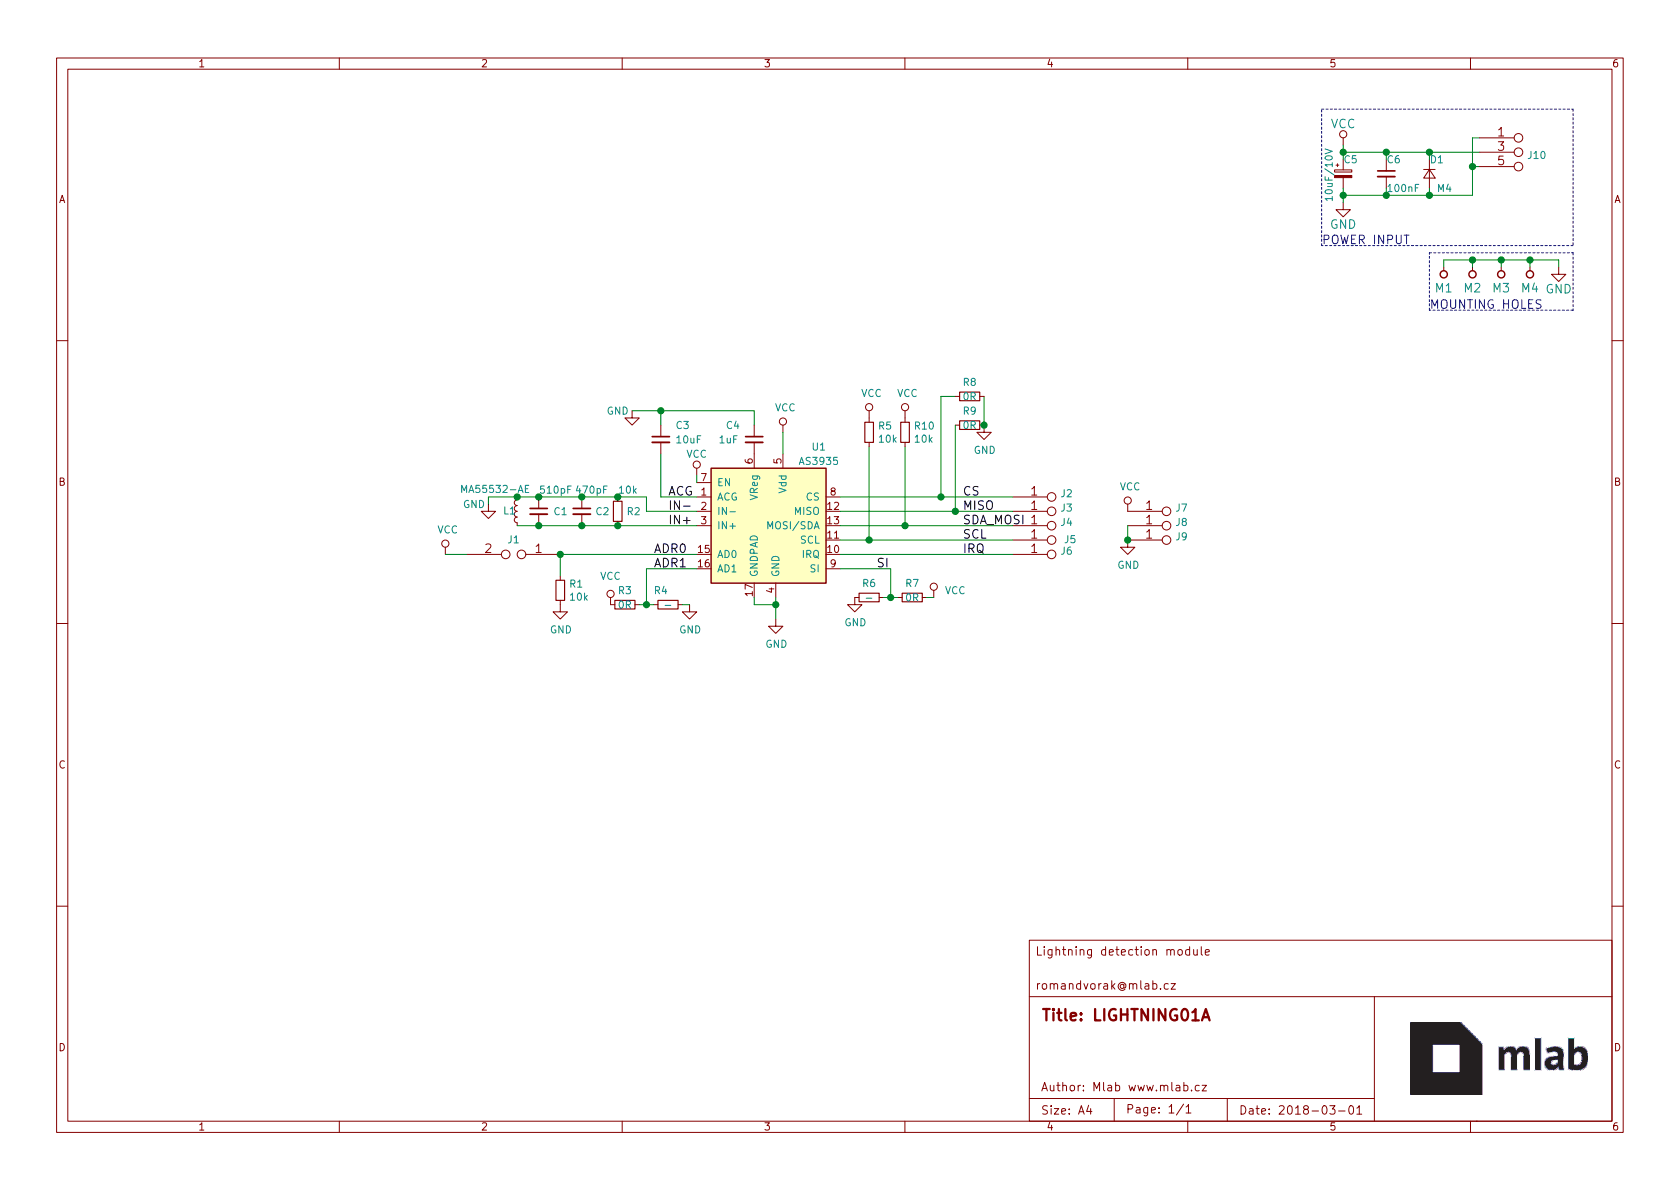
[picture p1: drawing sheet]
EESchema Schematic File Version 5
LIBS:LIGHTNING01A-cache
EELAYER 30 0
EELAYER END
$Descr A4 11693 8268
encoding utf-8
Sheet 1 1
Title "LIGHTNING01A"
Date "2018-03-01"
Rev "01A"
Comp "Mlab www.mlab.cz"
Comment1 "Lightning detection module"
Comment2 ""
Comment3 "romandvorak@mlab.cz"
Comment4 "Open-source"
$EndDescr
$Comp
L power:VCC #PWR015
U 1 1
P 9350 1000
F 0 "#PWR015" H 9350 850 60  0001 C CNN
F 1 "VCC" H 9350 1150 60  0000 C CNN
F 2 "" H 9350 1000 60  0000 C CNN
F 3 "" H 9350 1000 60  0000 C CNN
	1    9350 1000
	1    0    0    -1  
$EndComp
$Comp
L power:GND #PWR016
U 1 1
P 9350 1400
F 0 "#PWR016" H 9350 1150 60  0001 C CNN
F 1 "GND" H 9350 1250 60  0000 C CNN
F 2 "" H 9350 1400 60  0000 C CNN
F 3 "" H 9350 1400 60  0000 C CNN
	1    9350 1400
	1    0    0    -1  
$EndComp
Text Notes 9200 1700 0    60   ~ 0
POWER INPUT
$Comp
L LIGHTNING01A-rescue:HOLE-MLAB_MECHANICAL M1
U 1 1
P 10050 1900
F 0 "M1" V 9950 1900 60  0000 C CNN
F 1 "HOLE" H 10050 1800 60  0001 C CNN
F 2 "Mlab_Mechanical:MountingHole_3mm" H 10050 1900 60  0001 C CNN
F 3 "" H 10050 1900 60  0000 C CNN
	1    10050 1900
	0    -1   -1   0   
$EndComp
$Comp
L LIGHTNING01A-rescue:HOLE-MLAB_MECHANICAL M2
U 1 1
P 10250 1900
F 0 "M2" V 10150 1900 60  0000 C CNN
F 1 "HOLE" H 10250 1800 60  0001 C CNN
F 2 "Mlab_Mechanical:MountingHole_3mm" H 10250 1900 60  0001 C CNN
F 3 "" H 10250 1900 60  0000 C CNN
	1    10250 1900
	0    -1   -1   0   
$EndComp
$Comp
L LIGHTNING01A-rescue:HOLE-MLAB_MECHANICAL M3
U 1 1
P 10450 1900
F 0 "M3" V 10350 1900 60  0000 C CNN
F 1 "HOLE" H 10450 1800 60  0001 C CNN
F 2 "Mlab_Mechanical:MountingHole_3mm" H 10450 1900 60  0001 C CNN
F 3 "" H 10450 1900 60  0000 C CNN
	1    10450 1900
	0    -1   -1   0   
$EndComp
$Comp
L LIGHTNING01A-rescue:HOLE-MLAB_MECHANICAL M4
U 1 1
P 10650 1900
F 0 "M4" V 10550 1900 60  0000 C CNN
F 1 "HOLE" H 10650 1800 60  0001 C CNN
F 2 "Mlab_Mechanical:MountingHole_3mm" H 10650 1900 60  0001 C CNN
F 3 "" H 10650 1900 60  0000 C CNN
	1    10650 1900
	0    -1   -1   0   
$EndComp
$Comp
L power:GND #PWR017
U 1 1
P 10850 1850
F 0 "#PWR017" H 10850 1600 60  0001 C CNN
F 1 "GND" H 10850 1700 60  0000 C CNN
F 2 "" H 10850 1850 60  0000 C CNN
F 3 "" H 10850 1850 60  0000 C CNN
	1    10850 1850
	1    0    0    -1  
$EndComp
Wire Wire Line
	10850 1850 10850 1800
Wire Wire Line
	10850 1800 10650 1800
Wire Wire Line
	10050 1800 10050 1850
Wire Wire Line
	10250 1850 10250 1800
Connection ~ 10250 1800
Wire Wire Line
	10450 1850 10450 1800
Connection ~ 10450 1800
Wire Wire Line
	10650 1850 10650 1800
Connection ~ 10650 1800
Wire Notes Line
	9950 1750 10950 1750
Wire Notes Line
	10950 1750 10950 2150
Wire Notes Line
	10950 2150 9950 2150
Wire Notes Line
	9950 2150 9950 1750
Text Notes 9950 2150 0    60   ~ 0
MOUNTING HOLES
$Comp
L Device:D_Small D1
U 1 1
P 9950 1200
F 0 "D1" V 9850 1200 50  0000 R CNN
F 1 "M4" V 10050 1150 50  0000 R CNN
F 2 "Mlab_D:Diode-MELF_Standard" V 9950 1200 60  0001 C CNN
F 3 "" V 9950 1200 60  0000 C CNN
	1    9950 1200
	0    -1   1    0   
$EndComp
$Comp
L Device:C_Small C6
U 1 1
P 9650 1200
F 0 "C6" H 9650 1300 50  0000 L CNN
F 1 "100nF" H 9650 1100 50  0000 L CNN
F 2 "Mlab_R:SMD-0805" H 9650 1200 60  0001 C CNN
F 3 "" H 9650 1200 60  0000 C CNN
	1    9650 1200
	1    0    0    -1  
$EndComp
$Comp
L Device:CP_Small C5
U 1 1
P 9350 1200
F 0 "C5" H 9350 1300 50  0000 L CNN
F 1 "10uF/10V" V 9250 1000 50  0000 L CNN
F 2 "Mlab_R:SMD-0805" H 9350 1200 60  0001 C CNN
F 3 "" H 9350 1200 60  0000 C CNN
	1    9350 1200
	1    0    0    -1  
$EndComp
Wire Wire Line
	10300 1050 9950 1050
Wire Wire Line
	9350 1000 9350 1050
Connection ~ 9350 1050
Wire Wire Line
	9650 1100 9650 1050
Connection ~ 9650 1050
Wire Wire Line
	9950 1100 9950 1050
Connection ~ 9950 1050
Wire Wire Line
	10300 950  10250 950 
Wire Wire Line
	10250 950  10250 1150
Wire Wire Line
	10250 1350 9950 1350
Wire Wire Line
	9350 1300 9350 1350
Connection ~ 9350 1350
Wire Wire Line
	9650 1300 9650 1350
Connection ~ 9650 1350
Wire Wire Line
	9950 1300 9950 1350
Connection ~ 9950 1350
Wire Wire Line
	10300 1150 10250 1150
Connection ~ 10250 1150
Wire Notes Line
	10950 750  10950 1700
Wire Notes Line
	10950 1700 9200 1700
Wire Notes Line
	9200 1700 9200 750 
Wire Notes Line
	9200 750  10950 750 
Wire Wire Line
	10250 1800 10050 1800
Wire Wire Line
	10450 1800 10250 1800
Wire Wire Line
	10650 1800 10450 1800
Wire Wire Line
	9350 1050 9350 1100
Wire Wire Line
	9650 1050 9350 1050
Wire Wire Line
	9950 1050 9650 1050
Wire Wire Line
	9350 1350 9350 1400
Wire Wire Line
	9650 1350 9350 1350
Wire Wire Line
	9950 1350 9650 1350
Wire Wire Line
	10250 1150 10250 1350
$Comp
L LIGHTNING01A-rescue:AS3935-MLAB_IO U1
U 1 1
P 5350 3650
F 0 "U1" H 5700 4200 50  0000 C CNN
F 1 "AS3935" H 5700 4100 50  0000 C CNN
F 2 "Mlab_IO:MLPQ-16" H 6150 4550 50  0001 C CNN
F 3 "http://ams.com/eng/content/download/249847/974777/143418" H 5250 3650 50  0001 C CNN
F 4 "AS3935" H 5350 3650 50  0001 C CNN "comp"
	1    5350 3650
	1    0    0    -1  
$EndComp
$Comp
L Device:C_Small C2
U 1 1
P 4050 3550
F 0 "C2" H 4142 3550 50  0000 L CNN
F 1 "470pF" H 4000 3700 50  0000 L CNN
F 2 "Mlab_R:SMD-0805" H 4050 3550 50  0001 C CNN
F 3 "~" H 4050 3550 50  0001 C CNN
	1    4050 3550
	1    0    0    -1  
$EndComp
$Comp
L Device:R_Small R2
U 1 1
P 4300 3550
F 0 "R2" H 4359 3550 50  0000 L CNN
F 1 "10k" H 4300 3700 50  0000 L CNN
F 2 "Mlab_R:SMD-0805" H 4300 3550 50  0001 C CNN
F 3 "~" H 4300 3550 50  0001 C CNN
	1    4300 3550
	1    0    0    -1  
$EndComp
$Comp
L Device:L_Small L1
U 1 1
P 3600 3550
F 0 "L1" H 3700 3550 50  0000 R CNN
F 1 "MA55532-AE" H 4000 3400 50  0000 R CNN
F 2 "Mlab_L:Coilcraft_MA5532-AE_RFID" H 3600 3550 50  0001 C CNN
F 3 "~" H 3600 3550 50  0001 C CNN
	1    3600 3550
	-1   0    0    1   
$EndComp
$Comp
L power:GND #PWR05
U 1 1
P 4800 4200
F 0 "#PWR05" H 4800 3950 50  0001 C CNN
F 1 "GND" H 4805 4027 50  0000 C CNN
F 2 "" H 4800 4200 50  0001 C CNN
F 3 "" H 4800 4200 50  0001 C CNN
	1    4800 4200
	1    0    0    -1  
$EndComp
$Comp
L power:GND #PWR02
U 1 1
P 3900 4200
F 0 "#PWR02" H 3900 3950 50  0001 C CNN
F 1 "GND" H 3905 4027 50  0000 C CNN
F 2 "" H 3900 4200 50  0001 C CNN
F 3 "" H 3900 4200 50  0001 C CNN
	1    3900 4200
	1    0    0    -1  
$EndComp
$Comp
L power:VCC #PWR03
U 1 1
P 4250 4200
F 0 "#PWR03" H 4250 4050 50  0001 C CNN
F 1 "VCC" H 4250 4400 50  0000 C CNN
F 2 "" H 4250 4200 50  0001 C CNN
F 3 "" H 4250 4200 50  0001 C CNN
	1    4250 4200
	1    0    0    -1  
$EndComp
$Comp
L Device:R_Small R3
U 1 1
P 4350 4200
F 0 "R3" V 4250 4200 50  0000 C CNN
F 1 "0R" V 4350 4200 50  0000 C CNN
F 2 "Mlab_R:SMD-0805" H 4350 4200 50  0001 C CNN
F 3 "~" H 4350 4200 50  0001 C CNN
F 4 "0R" V 4350 4200 50  0001 C CNN "Hodnota_i2c"
F 5 "-" V 4350 4200 50  0001 C CNN "Hodnota_spi"
	1    4350 4200
	0    1    1    0   
$EndComp
$Comp
L Device:R_Small R4
U 1 1
P 4650 4200
F 0 "R4" V 4550 4150 50  0000 C CNN
F 1 "-" V 4650 4200 50  0000 C CNN
F 2 "Mlab_R:SMD-0805" H 4650 4200 50  0001 C CNN
F 3 "~" H 4650 4200 50  0001 C CNN
F 4 "-" V 4650 4200 50  0001 C CNN "Hodnota_i2c"
F 5 "0R" V 4650 4200 50  0001 C CNN "Hodnota_spi"
	1    4650 4200
	0    1    1    0   
$EndComp
Wire Wire Line
	4800 4200 4750 4200
Wire Wire Line
	4550 4200 4500 4200
Wire Wire Line
	4500 4200 4500 3950
Wire Wire Line
	4500 3950 4850 3950
Connection ~ 4500 4200
Wire Wire Line
	4500 4200 4450 4200
$Comp
L Device:R_Small R1
U 1 1
P 3900 4100
F 0 "R1" H 3959 4146 50  0000 L CNN
F 1 "10k" H 3959 4055 50  0000 L CNN
F 2 "Mlab_R:SMD-0805" H 3900 4100 50  0001 C CNN
F 3 "~" H 3900 4100 50  0001 C CNN
	1    3900 4100
	1    0    0    -1  
$EndComp
$Comp
L power:VCC #PWR01
U 1 1
P 3100 3850
F 0 "#PWR01" H 3100 3700 50  0001 C CNN
F 1 "VCC" H 3117 4023 50  0000 C CNN
F 2 "" H 3100 3850 50  0001 C CNN
F 3 "" H 3100 3850 50  0001 C CNN
	1    3100 3850
	1    0    0    -1  
$EndComp
Wire Wire Line
	3900 4000 3900 3850
Wire Wire Line
	3900 3850 4850 3850
$Comp
L power:VCC #PWR08
U 1 1
P 5450 3000
F 0 "#PWR08" H 5450 2850 50  0001 C CNN
F 1 "VCC" H 5467 3173 50  0000 C CNN
F 2 "" H 5450 3000 50  0001 C CNN
F 3 "" H 5450 3000 50  0001 C CNN
	1    5450 3000
	1    0    0    -1  
$EndComp
Wire Wire Line
	5450 3150 5450 3000
$Comp
L power:GND #PWR04
U 1 1
P 4400 2850
F 0 "#PWR04" H 4400 2600 50  0001 C CNN
F 1 "GND" H 4300 2850 50  0000 C CNN
F 2 "" H 4400 2850 50  0001 C CNN
F 3 "" H 4400 2850 50  0001 C CNN
	1    4400 2850
	1    0    0    -1  
$EndComp
$Comp
L Device:C_Small C3
U 1 1
P 4600 3050
F 0 "C3" H 4700 3150 50  0000 L CNN
F 1 "10uF" H 4700 3050 50  0000 L CNN
F 2 "Mlab_R:SMD-0805" H 4600 3050 50  0001 C CNN
F 3 "~" H 4600 3050 50  0001 C CNN
F 4 "C0805_10u" H 4600 3050 50  0001 C CNN "comp"
	1    4600 3050
	1    0    0    -1  
$EndComp
Wire Wire Line
	5250 2950 5250 2850
$Comp
L power:GND #PWR07
U 1 1
P 5400 4300
F 0 "#PWR07" H 5400 4050 50  0001 C CNN
F 1 "GND" H 5405 4127 50  0000 C CNN
F 2 "" H 5400 4300 50  0001 C CNN
F 3 "" H 5400 4300 50  0001 C CNN
	1    5400 4300
	1    0    0    -1  
$EndComp
Wire Wire Line
	5250 4200 5250 4150
$Comp
L power:VCC #PWR06
U 1 1
P 4850 3300
F 0 "#PWR06" H 4850 3150 50  0001 C CNN
F 1 "VCC" H 4850 3450 50  0000 C CNN
F 2 "" H 4850 3300 50  0001 C CNN
F 3 "" H 4850 3300 50  0001 C CNN
	1    4850 3300
	1    0    0    -1  
$EndComp
Wire Wire Line
	4850 3350 4850 3300
$Comp
L Device:C_Small C4
U 1 1
P 5250 3050
F 0 "C4" H 5050 3150 50  0000 L CNN
F 1 "1uF" H 5000 3050 50  0000 L CNN
F 2 "Mlab_R:SMD-0805" H 5250 3050 50  0001 C CNN
F 3 "~" H 5250 3050 50  0001 C CNN
F 4 "C0805_1u" H 5250 3050 50  0001 C CNN "comp"
	1    5250 3050
	1    0    0    -1  
$EndComp
Wire Wire Line
	4600 2950 4600 2850
Wire Wire Line
	4600 3150 4600 3450
$Comp
L power:VCC #PWR011
U 1 1
P 6500 4150
F 0 "#PWR011" H 6500 4000 50  0001 C CNN
F 1 "VCC" H 6650 4200 50  0000 C CNN
F 2 "" H 6500 4150 50  0001 C CNN
F 3 "" H 6500 4150 50  0001 C CNN
	1    6500 4150
	1    0    0    -1  
$EndComp
$Comp
L power:GND #PWR09
U 1 1
P 5950 4150
F 0 "#PWR09" H 5950 3900 50  0001 C CNN
F 1 "GND" H 5955 3977 50  0000 C CNN
F 2 "" H 5950 4150 50  0001 C CNN
F 3 "" H 5950 4150 50  0001 C CNN
	1    5950 4150
	1    0    0    -1  
$EndComp
$Comp
L Device:R_Small R6
U 1 1
P 6050 4150
F 0 "R6" V 5950 4150 50  0000 C CNN
F 1 "-" V 6050 4150 50  0000 C CNN
F 2 "Mlab_R:SMD-0805" H 6050 4150 50  0001 C CNN
F 3 "~" H 6050 4150 50  0001 C CNN
F 4 "-" V 6050 4150 50  0001 C CNN "Hodnota_i2c"
F 5 "0R" V 6050 4150 50  0001 C CNN "Hodnota_spi"
	1    6050 4150
	0    1    1    0   
$EndComp
$Comp
L Device:R_Small R7
U 1 1
P 6350 4150
F 0 "R7" V 6250 4150 50  0000 C CNN
F 1 "0R" V 6350 4150 50  0000 C CNN
F 2 "Mlab_R:SMD-0805" H 6350 4150 50  0001 C CNN
F 3 "~" H 6350 4150 50  0001 C CNN
F 4 "0R" V 6350 4150 50  0001 C CNN "Hodnota_i2c"
F 5 "-" V 6350 4150 50  0001 C CNN "Hodnota_spi"
	1    6350 4150
	0    1    1    0   
$EndComp
Wire Wire Line
	5850 3950 6200 3950
Wire Wire Line
	6200 3950 6200 4150
Wire Wire Line
	6200 4150 6150 4150
Wire Wire Line
	6250 4150 6200 4150
Connection ~ 6200 4150
Wire Wire Line
	6450 4150 6500 4150
$Comp
L power:GND #PWR012
U 1 1
P 6850 2950
F 0 "#PWR012" H 6850 2700 50  0001 C CNN
F 1 "GND" H 6855 2777 50  0000 C CNN
F 2 "" H 6850 2950 50  0001 C CNN
F 3 "" H 6850 2950 50  0001 C CNN
	1    6850 2950
	1    0    0    -1  
$EndComp
$Comp
L Device:R_Small R9
U 1 1
P 6750 2950
F 0 "R9" V 6650 2950 50  0000 C CNN
F 1 "0R" V 6750 2950 50  0000 C CNN
F 2 "Mlab_R:SMD-0805" H 6750 2950 50  0001 C CNN
F 3 "~" H 6750 2950 50  0001 C CNN
	1    6750 2950
	0    1    1    0   
$EndComp
Wire Wire Line
	6650 2950 6650 3550
Connection ~ 6650 3550
Wire Wire Line
	6550 3450 6550 2750
Wire Wire Line
	6550 2750 6650 2750
Connection ~ 6550 3450
Wire Wire Line
	6850 2950 6850 2750
$Comp
L Device:R_Small R8
U 1 1
P 6750 2750
F 0 "R8" V 6650 2750 50  0000 C CNN
F 1 "0R" V 6750 2750 50  0000 C CNN
F 2 "Mlab_R:SMD-0805" H 6750 2750 50  0001 C CNN
F 3 "~" H 6750 2750 50  0001 C CNN
	1    6750 2750
	0    1    1    0   
$EndComp
$Comp
L Device:R_Small R5
U 1 1
P 6050 3000
F 0 "R5" H 6109 3046 50  0000 L CNN
F 1 "10k" H 6109 2955 50  0000 L CNN
F 2 "Mlab_R:SMD-0805" H 6050 3000 50  0001 C CNN
F 3 "~" H 6050 3000 50  0001 C CNN
	1    6050 3000
	1    0    0    -1  
$EndComp
$Comp
L power:VCC #PWR010
U 1 1
P 6050 2900
F 0 "#PWR010" H 6050 2750 50  0001 C CNN
F 1 "VCC" H 6067 3073 50  0000 C CNN
F 2 "" H 6050 2900 50  0001 C CNN
F 3 "" H 6050 2900 50  0001 C CNN
	1    6050 2900
	1    0    0    -1  
$EndComp
Wire Wire Line
	5850 3750 6050 3750
Wire Wire Line
	6050 3100 6050 3750
$Comp
L LIGHTNING01A-rescue:JUMP_2x1-MLAB_Jumpers J2
U 1 1
P 7200 3450
F 0 "J2" H 7021 3430 50  0000 R CNN
F 1 "JUMP_2x1" V 7150 3450 40  0001 C CNN
F 2 "Mlab_Pin_Headers:Straight_2x01" H 7200 3450 60  0001 C CNN
F 3 "" H 7200 3450 60  0000 C CNN
	1    7200 3450
	-1   0    0    1   
$EndComp
$Comp
L LIGHTNING01A-rescue:JUMP_2x1-MLAB_Jumpers J3
U 1 1
P 7200 3550
F 0 "J3" H 7021 3530 50  0000 R CNN
F 1 "JUMP_2x1" V 7150 3550 40  0001 C CNN
F 2 "Mlab_Pin_Headers:Straight_2x01" H 7200 3550 60  0001 C CNN
F 3 "" H 7200 3550 60  0000 C CNN
	1    7200 3550
	-1   0    0    1   
$EndComp
$Comp
L LIGHTNING01A-rescue:JUMP_2x1-MLAB_Jumpers J4
U 1 1
P 7200 3650
F 0 "J4" H 7021 3630 50  0000 R CNN
F 1 "JUMP_2x1" V 7150 3650 40  0001 C CNN
F 2 "Mlab_Pin_Headers:Straight_2x01" H 7200 3650 60  0001 C CNN
F 3 "" H 7200 3650 60  0000 C CNN
	1    7200 3650
	-1   0    0    1   
$EndComp
$Comp
L LIGHTNING01A-rescue:JUMP_2x1-MLAB_Jumpers J5
U 1 1
P 7200 3750
F 0 "J5" H 6950 3750 50  0000 C CNN
F 1 "JUMP_2x1" V 7150 3750 40  0001 C CNN
F 2 "Mlab_Pin_Headers:Straight_2x01" H 7200 3750 60  0001 C CNN
F 3 "" H 7200 3750 60  0000 C CNN
	1    7200 3750
	-1   0    0    1   
$EndComp
$Comp
L LIGHTNING01A-rescue:JUMP_2x1-MLAB_Jumpers J6
U 1 1
P 7200 3850
F 0 "J6" H 7021 3830 50  0000 R CNN
F 1 "JUMP_2x1" V 7150 3850 40  0001 C CNN
F 2 "Mlab_Pin_Headers:Straight_2x01" H 7200 3850 60  0001 C CNN
F 3 "" H 7200 3850 60  0000 C CNN
	1    7200 3850
	-1   0    0    1   
$EndComp
$Comp
L LIGHTNING01A-rescue:JUMP2_2x1-MLAB_Jumpers J1
U 1 1
P 3600 3850
F 0 "J1" H 3575 3954 50  0000 C CNN
F 1 "JUMP2_2x1" H 3800 3750 40  0001 C CNN
F 2 "Mlab_Pin_Headers:Straight_2x01" H 3600 3850 60  0001 C CNN
F 3 "" H 3600 3850 60  0000 C CNN
	1    3600 3850
	1    0    0    -1  
$EndComp
$Comp
L LIGHTNING01A-rescue:JUMP_3X2-MLAB_Jumpers J10
U 1 1
P 10700 1100
F 0 "J10" H 10629 1130 50  0000 L CNN
F 1 "JUMP_3X2" V 10700 1150 40  0001 C CNN
F 2 "Mlab_Pin_Headers:Straight_2x03" H 10700 1100 60  0001 C CNN
F 3 "" H 10700 1100 60  0000 C CNN
	1    10700 1100
	1    0    0    -1  
$EndComp
Text Label 4650 3450 0    60   ~ 0
ACG
Text Label 6700 3450 0    60   ~ 0
CS
Text Label 6700 3550 0    60   ~ 0
MISO
Text Label 6700 3650 0    60   ~ 0
SDA_MOSI
Text Label 6700 3750 0    60   ~ 0
SCL
Text Label 6700 3850 0    60   ~ 0
IRQ
Wire Wire Line
	6550 3450 7050 3450
Wire Wire Line
	6650 3550 7050 3550
Text Label 6100 3950 0    60   ~ 0
SI
Wire Wire Line
	4500 3550 4500 3450
Wire Wire Line
	4500 3550 4850 3550
Wire Wire Line
	5250 2850 4600 2850
Wire Wire Line
	4600 3450 4850 3450
Text Label 4650 3550 0    60   ~ 0
IN-
Text Label 4650 3650 0    60   ~ 0
IN+
Text Label 4550 3850 0    60   ~ 0
ADR0
Text Label 4550 3950 0    60   ~ 0
ADR1
Wire Wire Line
	5400 4150 5400 4200
Wire Wire Line
	5250 4200 5400 4200
Connection ~ 5400 4200
Wire Wire Line
	5400 4200 5400 4300
$Comp
L LIGHTNING01A-rescue:JUMP_2x1-MLAB_Jumpers J7
U 1 1
P 8000 3550
F 0 "J7" H 7821 3530 50  0000 R CNN
F 1 "JUMP_2x1" V 7950 3550 40  0001 C CNN
F 2 "Mlab_Pin_Headers:Straight_2x01" H 8000 3550 60  0001 C CNN
F 3 "" H 8000 3550 60  0000 C CNN
	1    8000 3550
	-1   0    0    1   
$EndComp
$Comp
L LIGHTNING01A-rescue:JUMP_2x1-MLAB_Jumpers J8
U 1 1
P 8000 3650
F 0 "J8" H 7821 3630 50  0000 R CNN
F 1 "JUMP_2x1" V 7950 3650 40  0001 C CNN
F 2 "Mlab_Pin_Headers:Straight_2x01" H 8000 3650 60  0001 C CNN
F 3 "" H 8000 3650 60  0000 C CNN
	1    8000 3650
	-1   0    0    1   
$EndComp
$Comp
L LIGHTNING01A-rescue:JUMP_2x1-MLAB_Jumpers J9
U 1 1
P 8000 3750
F 0 "J9" H 7821 3730 50  0000 R CNN
F 1 "JUMP_2x1" V 7950 3750 40  0001 C CNN
F 2 "Mlab_Pin_Headers:Straight_2x01" H 8000 3750 60  0001 C CNN
F 3 "" H 8000 3750 60  0000 C CNN
	1    8000 3750
	-1   0    0    1   
$EndComp
$Comp
L power:VCC #PWR013
U 1 1
P 7850 3550
F 0 "#PWR013" H 7850 3400 50  0001 C CNN
F 1 "VCC" H 7867 3723 50  0000 C CNN
F 2 "" H 7850 3550 50  0001 C CNN
F 3 "" H 7850 3550 50  0001 C CNN
	1    7850 3550
	1    0    0    -1  
$EndComp
$Comp
L power:GND #PWR014
U 1 1
P 7850 3750
F 0 "#PWR014" H 7850 3500 50  0001 C CNN
F 1 "GND" H 7855 3577 50  0000 C CNN
F 2 "" H 7850 3750 50  0001 C CNN
F 3 "" H 7850 3750 50  0001 C CNN
	1    7850 3750
	1    0    0    -1  
$EndComp
Wire Wire Line
	7850 3650 7850 3750
$Comp
L Device:C_Small C1
U 1 1
P 3750 3550
F 0 "C1" H 3850 3550 50  0000 L CNN
F 1 "510pF" H 3750 3700 50  0000 L CNN
F 2 "Mlab_R:SMD-0805" H 3750 3550 50  0001 C CNN
F 3 "~" H 3750 3550 50  0001 C CNN
	1    3750 3550
	1    0    0    -1  
$EndComp
$Comp
L Device:R_Small R10
U 1 1
P 6300 3000
F 0 "R10" H 6359 3046 50  0000 L CNN
F 1 "10k" H 6359 2955 50  0000 L CNN
F 2 "Mlab_R:SMD-0805" H 6300 3000 50  0001 C CNN
F 3 "~" H 6300 3000 50  0001 C CNN
	1    6300 3000
	1    0    0    -1  
$EndComp
$Comp
L power:VCC #PWR0101
U 1 1
P 6300 2900
F 0 "#PWR0101" H 6300 2750 50  0001 C CNN
F 1 "VCC" H 6317 3073 50  0000 C CNN
F 2 "" H 6300 2900 50  0001 C CNN
F 3 "" H 6300 2900 50  0001 C CNN
	1    6300 2900
	1    0    0    -1  
$EndComp
Wire Wire Line
	5850 3650 6300 3650
Wire Wire Line
	5850 3550 6650 3550
Wire Wire Line
	5850 3450 6550 3450
Connection ~ 6050 3750
Wire Wire Line
	5850 3850 7050 3850
Wire Wire Line
	6300 3100 6300 3650
Connection ~ 6300 3650
Wire Wire Line
	6300 3650 7050 3650
Wire Wire Line
	6050 3750 7050 3750
$Comp
L power:GND #PWR0102
U 1 1
P 3400 3500
F 0 "#PWR0102" H 3400 3250 50  0001 C CNN
F 1 "GND" H 3300 3500 50  0000 C CNN
F 2 "" H 3400 3500 50  0001 C CNN
F 3 "" H 3400 3500 50  0001 C CNN
	1    3400 3500
	1    0    0    -1  
$EndComp
Wire Wire Line
	3400 3450 3400 3500
Wire Wire Line
	3250 3850 3100 3850
Wire Wire Line
	4600 2850 4400 2850
Connection ~ 4600 2850
Wire Wire Line
	3400 3450 3600 3450
Wire Wire Line
	3600 3650 3750 3650
Connection ~ 3750 3450
Wire Wire Line
	3750 3450 4050 3450
Connection ~ 3750 3650
Wire Wire Line
	3750 3650 4050 3650
Connection ~ 4050 3450
Wire Wire Line
	4050 3450 4300 3450
Connection ~ 4050 3650
Wire Wire Line
	4050 3650 4300 3650
Connection ~ 4300 3450
Wire Wire Line
	4300 3450 4500 3450
Connection ~ 4300 3650
Wire Wire Line
	4300 3650 4850 3650
Connection ~ 3600 3450
Wire Wire Line
	3600 3450 3750 3450
Connection ~ 6850 2950
Connection ~ 3900 3850
Connection ~ 7850 3750
$EndSCHEMATC
